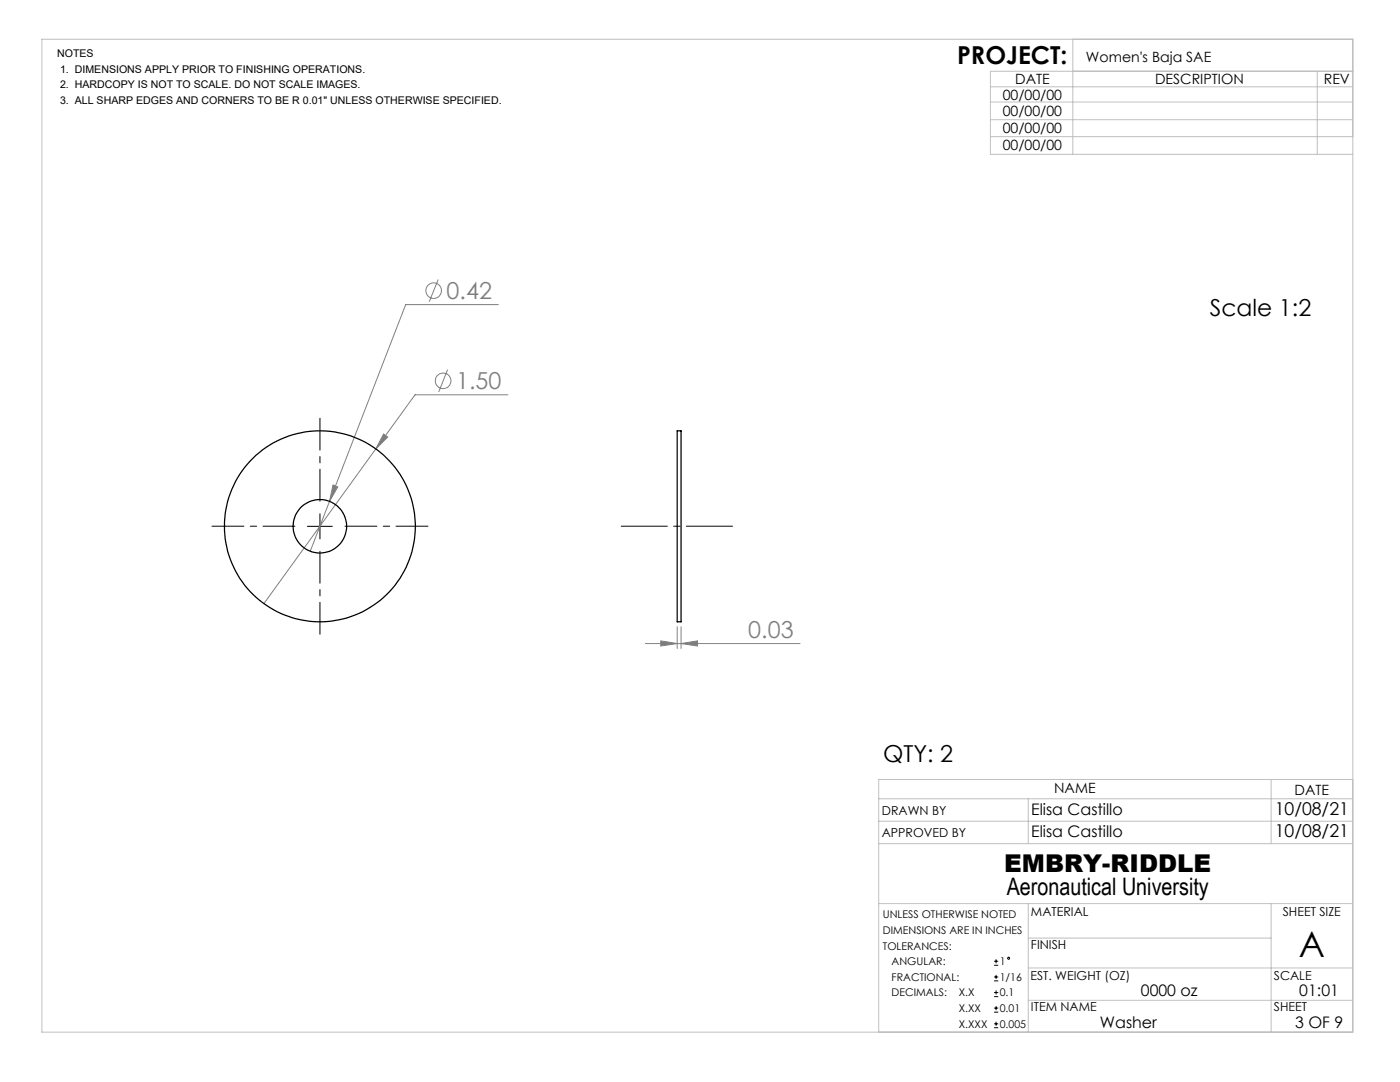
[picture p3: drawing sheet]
<svg xmlns="http://www.w3.org/2000/svg" width="279mm" height="216mm" viewBox="0 0 279 216" stroke-linecap="round" stroke-linejoin="round" font-family="sans-serif">
<g fill="none" stroke="#808080" stroke-width=".2">
<path d="M87.5 55.8l-1.8 4.4M89.3 73.8l-1.7 4.4M99.4 60.8h-18.4l-19.1 49.2M101.4 78.8h-18.6l-7.8 10.8M66.5 96.8l.9 .4-1.6 2.8zM75 89.6l-22.3 30.8M76.6 86.6l.8 .6-2.4 2.4zM128.8 128.4h30.9M131.9 127.9l3.2 .5-3.2 .5zM135.1 125.1v4.3M135.9 128.4l3.3-.5v1zM135.9 125.1v4.3"/>
<circle cx="86.5" cy="58" r="1.55"/>
<circle cx="88.4" cy="76" r="1.56"/>
</g>
<g fill="none" stroke="#000" stroke-width=".2">
<path d="M61.3 105h5M63.9 102.5v5M198.4 192.6h.8M198.4 191.8h.8M198.4 195.7h.8M198.4 194.9h.8M198.4 198.9h.8M198.4 198h.8M198.8 191.4v.8M198.8 194.5v.8M198.8 197.6v.8M198.4 202h.8"/>
<path d="M198.4 201.2h.8M198.4 205.1h.8M198.4 204.3h.8M198.8 200.8v.8M198.8 203.9v.8"/>
<circle cx="201.3" cy="191.2" r=".2"/>
</g>
<path d="M146.2 105h-22.2" fill="none" stroke="#000" stroke-width=".2" stroke-dasharray="15.2 1.3 1.3 1.3" stroke-dashoffset="6"/>
<path d="M63.9 100v-16.6M58.9 105h-16.6M63.9 110v16.5M68.9 105h16.5" fill="none" stroke="#000" stroke-width=".2" stroke-dasharray="15.2 1.3 1.3 1.3" stroke-dashoffset="8.9"/>
<g fill="none" stroke="#c0c0c0" stroke-width=".2">
<path d="M8.4 7.8h261.6v198.2h-261.6zM197.7 17.3h72.3M214.1 7.8v23M262.9 14.2v16.6M270 14.2h-72.3v16.6h72.3M197.7 20.4h72.3M197.7 27.3h72.3M197.7 23.9h72.3M175.4 159.4h94.6M205.2 159.4v8.9M253.7 155.5v12.8M270 155.5h-94.6v50.5"/>
<path d="M175.4 163.9h94.6M175.4 168.3h94.6M175.4 180.3h94.6M205.2 180.3v25.7M205.2 199.6h64.8M205.2 193.1h64.8M205.2 187.2h48.5M253.7 180.3v25.7"/>
</g>
<path d="M131.9 127.9l3.2 .5-3.2 .5zM135.9 128.4l3.3-.5v1zM76.6 86.6l-1.6 3 2.4-2.4zM66.5 96.8l-.7 3.2 1.6-2.8z" fill="#808080"/>
<g fill="none" stroke="#000" stroke-width=".25">
<path d="M135.1 86h.8v38.1h-.8z"/>
<circle cx="63.8" cy="105" r="5.3"/>
<circle cx="63.8" cy="105" r="19"/>
</g>
<text font-size="7.1" x="259.2" y="191">A</text>
<g font-size="4.9">
<text x="191" y="12.8">PROJECT:</text>
<text x="200.4" y="174.1">EMBRY-RIDDLE</text>
</g>
<text font-size="4.8" x="200.9" y="178.6">Aeronautical University</text>
<g font-size="4.7" fill="#808080">
<text x="89.1" y="59.7">0.42</text>
<text x="91" y="77.7">1.50</text>
<text x="149.3" y="127.4">0.03</text>
</g>
<g font-size="4.7">
<text x="241.4" y="63.1">Scale 1:2</text>
<text x="176.2" y="152">QTY: 2</text>
</g>
<g font-size="3.5">
<text x="254.4" y="162.6">10/08/21</text>
<text x="254.4" y="167.1">10/08/21</text>
</g>
<g font-size="3.2">
<text x="205.8" y="167.1">Elisa Castillo</text>
<text x="205.8" y="162.6">Elisa Castillo</text>
<text x="227.7" y="198.7">0000 oz</text>
<text x="259.3" y="198.8">01:01</text>
<text x="219.5" y="205.2">Washer</text>
<text x="258.5" y="205.2">3 OF 9</text>
</g>
<g font-size="2.8">
<text x="202.6" y="16.7">DATE</text>
<text x="216.7" y="12.3">Women's Baja SAE</text>
<text x="230.5" y="16.7">DESCRIPTION</text>
<text x="264.2" y="16.7">REV</text>
<text x="200.1" y="19.9">00/00/00</text>
<text x="200.1" y="23.2">00/00/00</text>
<text x="200.1" y="26.5">00/00/00</text>
<text x="200.1" y="30">00/00/00</text>
<text x="210.4" y="158.3">NAME</text>
<text x="258.4" y="158.6">DATE</text>
</g>
<g font-size="2.5">
<text x="176" y="162.6">DRAWN BY</text>
<text x="176" y="167.1">APPROVED BY</text>
<text x="205.8" y="182.9">MATERIAL</text>
<text x="256" y="182.8">SHEET SIZE</text>
<text x="205.8" y="189.4">FINISH</text>
<text x="205.6" y="195.5">EST. WEIGHT (OZ)</text>
<text x="254.2" y="195.5">SCALE</text>
<text x="205.8" y="201.8">ITEM NAME</text>
<text x="254.2" y="201.8">SHEET</text>
</g>
<g font-size="2.1">
<text x="11.4" y="11.4">NOTES</text>
<text x="12" y="17.7">2. HARDCOPY IS NOT TO SCALE. DO NOT SCALE IMAGES.</text>
<text x="12" y="14.5">1. DIMENSIONS APPLY PRIOR TO FINISHING OPERATIONS.</text>
<text x="12" y="20.8">3. ALL SHARP EDGES AND CORNERS TO BE R 0.01&quot; UNLESS OTHERWISE SPECIFIED.</text>
<text x="176.2" y="183.2">UNLESS OTHERWISE NOTED</text>
<text x="176.2" y="186.4">DIMENSIONS ARE IN INCHES</text>
<text x="176.2" y="189.5">TOLERANCES:</text>
<text x="177.9" y="192.6">ANGULAR:</text>
<text x="177.9" y="195.7">FRACTIONAL:</text>
<text x="199.5" y="192.6">1</text>
<text x="199.5" y="195.7">1/16</text>
<text x="177.9" y="198.8">DECIMALS:</text>
<text x="191.3" y="198.8">X.X</text>
<text x="191.3" y="201.9">X.XX</text>
<text x="199.5" y="198.8">0.1</text>
<text x="199.5" y="201.9">0.01</text>
<text x="191.3" y="205.1">X.XXX</text>
<text x="199.5" y="205.1">0.005</text>
</g>
</svg>
